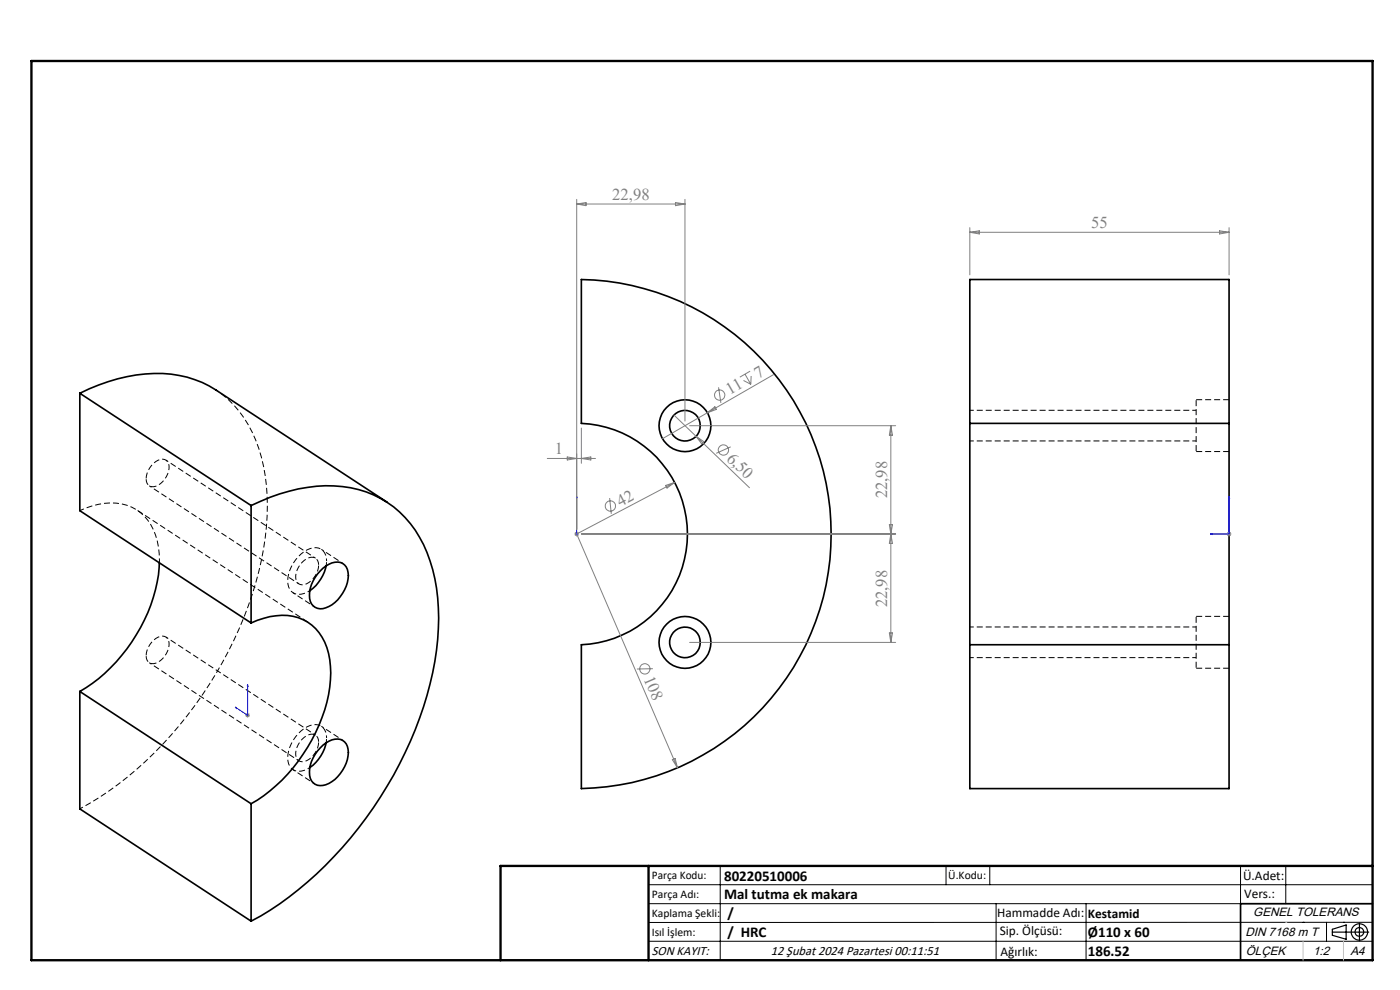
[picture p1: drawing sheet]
<svg xmlns="http://www.w3.org/2000/svg" width="297mm" height="210mm" viewBox="0 0 297 210" stroke-linecap="round" stroke-linejoin="round" font-family="sans-serif">
<g fill="none" stroke="#000" stroke-width=".35">
<path d="M123.3 59.3a54 54 0 0 1 53 54 54 54 0 0 1-53 54v-30.5a23.5 23.5 0 0 0 22.5-23.5 23.5 23.5 0 0 0-22.5-23.5zM16.9 83.4a35.6 35.6 0 0 1 19.4-4 22.5 22.5 0 0 1 9.5 3.3l36.3 23.8M16.9 83.4l36.4 23.8M16.9 83.4v24.9l36.4 23.8M205.7 89.8v47M205.7 89.8v-30.5h55v30.5M205.7 89.8h55M260.7 89.8v47M33.8 119.4a34.1 34.1 0 0 1-10.4 22.3 28.7 28.7 0 0 1-6.5 5M53.3 107.2a34.5 34.5 0 0 1 21.1-3.7 21.8 21.8 0 0 1 16.8 15.5 47.1 47.1 0 0 1 0 26.1 83.5 83.5 0 0 1-33.9 48l-4 2.3M53.3 107.2v24.9M53.3 132.1a14.2 14.2 0 0 1 10-1.1 10.4 10.4 0 0 1 6.7 8.9 28.9 28.9 0 0 1-4.7 18.6 33.3 33.3 0 0 1-12 12"/>
<path d="M67.9 121.1a4.2 4.2 0 0 1 4.8-1.6 3.3 3.3 0 0 1 1 4.1 7.2 7.2 0 0 1-5.8 5.5 2.47 2.47 0 0 1-2.2-2.8 7.4 7.4 0 0 1 2.2-5.2zM69.2 120a8.7 8.7 0 0 1-3.5 5.3M205.7 136.8v30.5h55v-30.5M205.7 136.8h55M16.9 146.7v24.9l36.4 23.8M16.9 146.7l36.4 23.8M67.9 158.7a4.2 4.2 0 0 1 4.8-1.7 3.3 3.3 0 0 1 1 4.1 7.6 7.6 0 0 1-5.2 5.5 2.43 2.43 0 0 1-2.8-2.8 7.4 7.4 0 0 1 2.2-5.1zM69.2 157.6a8.7 8.7 0 0 1-3.5 5.2M53.3 170.5v24.9M291.2 191.7h-28v12"/>
<circle cx="145.3" cy="90.3" r="3.2"/>
<circle cx="145.3" cy="90.3" r="5.5"/>
<circle cx="145.3" cy="136.3" r="3.2"/>
<circle cx="145.3" cy="136.3" r="5.5"/>
</g>
<path d="M253.8 84.8v11M31 101.6a4.4 4.4 0 0 1 3.5-4.2 1.55 1.55 0 0 1 1.4 2 4.2 4.2 0 0 1-3.8 3.8 1.47 1.47 0 0 1-1.1-1.6M67.6 119.9a4.4 4.4 0 0 1-3.5 4.2 1.55 1.55 0 0 1-1.4-2 4.2 4.2 0 0 1 3.8-3.9 1.47 1.47 0 0 1 1.1 1.7M31 139.1a4.4 4.4 0 0 1 3.5-4.2 1.55 1.55 0 0 1 1.4 2 4.2 4.2 0 0 1-3.8 3.9 1.47 1.47 0 0 1-1.1-1.7M65.4 132l-36.3-23.8M253.8 130.7v11M67.6 157.4a4.4 4.4 0 0 1-3.5 4.2 1.55 1.55 0 0 1-1.4-2 4.2 4.2 0 0 1 3.8-3.9 1.47 1.47 0 0 1 1.1 1.7" fill="none" stroke="#000" stroke-width=".21" stroke-dasharray="1.3 .6" stroke-dashoffset="-.1" stroke-linecap="butt"/>
<path d="M253.8 95.8h7M260.8 84.8h-7M260.8 130.7h-7M253.8 141.7h7" fill="none" stroke="#000" stroke-width=".21" stroke-dasharray="1.3 .6" stroke-linecap="butt"/>
<path d="M205.8 93.5h48M253.8 87h-48M205.8 139.5h48M253.8 133h-48" fill="none" stroke="#000" stroke-width=".21" stroke-dasharray="1.3 .6" stroke-dashoffset=".4" stroke-linecap="butt"/>
<path d="M69.2 120l.1-1M69.2 157.5l.1-.9M16.9 171.6a78.1 78.1 0 0 0 30.3-31 70.5 70.5 0 0 0 9.5-33.3 32.3 32.3 0 0 0-6-20.1 20.9 20.9 0 0 0-4.9-4.5" fill="none" stroke="#000" stroke-width=".21" stroke-dasharray="1.3 .6" stroke-dashoffset=".5" stroke-linecap="butt"/>
<path d="M33.8 119.4a13 13 0 0 0-4-10.6 10.7 10.7 0 0 0-10.2-1.5l-2.7 1" fill="none" stroke="#000" stroke-width=".21" stroke-dasharray="1.3 .6" stroke-dashoffset=".3" stroke-linecap="butt"/>
<path d="M31.7 103l31.7 20.8M66.9 118.4l-31.7-20.8M69.3 119a2.57 2.57 0 0 0-1.3-2.6 2.57 2.57 0 0 0-2.8 .2 7.9 7.9 0 0 0-4.1 7.3 2.4 2.4 0 0 0 3.4 2l1.2-.6M72.8 119.6l-4.6-3.1M62.1 125.7l4.7 3.1M31.7 140.6l31.7 20.8M66.9 155.9l-31.7-20.8M69.3 156.6a2.57 2.57 0 0 0-1.3-2.6 2.57 2.57 0 0 0-2.8 .2 7.9 7.9 0 0 0-4.1 7.2 2.4 2.4 0 0 0 3.4 2l1.2-.6M72.8 157.1l-4.6-3M62.1 163.3l4.7 3" fill="none" stroke="#000" stroke-width=".21" stroke-dasharray="1.3 .6" stroke-dashoffset=".7" stroke-linecap="butt"/>
<g fill="none" stroke="#808080" stroke-width=".21">
<path d="M122.3 42.3v70M122.3 43.3h23M122.3 43.3l2-.3v.6zM143.3 43l2 .3-2 .3zM145.3 42.3v47M205.7 48.3v10M205.7 49.3h55M205.7 49.3l2.1-.3v.6zM258.7 49l2 .3-2 .3zM260.7 48.3v10M158 79.4l1.3 2.1M159.1 78.7l-2.1 1.3"/>
<path d="M159.3 79.8v1.7M164.1 79.4l-14 8.2M116.1 97.3h10.2M120.3 96.9l2 .4-2 .3zM123.3 90.8v7.5M123.3 97.3l2-.4v.7zM143 88l16 15.5M146.3 90.3h43.7M147.7 92.6l1.6 1.1-.4 .5zM150.1 87.6l-9.6 5.5M150.1 87.6l1.6-1.3 .3 .5zM152.4 82.2l.5 3.3"/>
<path d="M155 94.8l-3.1 1.4M157.7 80.7l1.6 .8M189 90.3v46M189 90.3l.3 2h-.6zM121.8 113.3h1M122 112.9l.7 .7M122.3 112.8v1M122.7 112.9l-.7 .7M123.3 113.3h66.7M129.3 105.6l.4 3.4M141.2 103l1.9-.7-1.6 1.2zM143.1 102.3l-20.8 11 21.4 49.6"/>
<path d="M188.7 111.3h.6l-.3 2zM189 113.3l.3 2h-.6zM260.2 113.3h1M260.4 112.9l.7 .7M260.7 112.8v1M261.1 112.9l-.7 .7M146.3 136.3h43.7M188.7 134.3h.6l-.3 2zM52 151.7h1M52.2 151.4l.7 .7M52.5 151.2v1M52.9 151.4l-.7 .7"/>
<path d="M138.5 141.8l-3.4 .1M142.6 161.1l.6-.2 .5 2z"/>
<circle cx="152.7" cy="83.8" r="1.09"/>
<circle cx="153.5" cy="95.5" r="1.1"/>
<circle cx="129.5" cy="107.3" r="1.1"/>
<circle cx="136.8" cy="141.9" r="1.1"/>
</g>
<g fill="none" stroke="#000" stroke-width=".25">
<path d="M282.6 197.7h7.8M282.6 197.1l3-.9v3l-3-.8zM288.4 195.8v3.8M106.2 203.7h185"/>
<circle cx="288.4" cy="197.7" r="1.74"/>
<circle cx="288.4" cy="197.7" r=".93"/>
</g>
<path d="M122.3 113.2v.2zM122.3 105.3v.4v-.4M122.3 113.3h.1M122.3 105.3v8M256.8 113.3l.3-.1v.2zM260.7 105.3v8h-3.9M260.7 105.3l.1 .4h-.2zM49.9 150l.2 .1v.1zM52.5 145.2l.1 .3h-.1zM52.5 145.2v6.5l-2.6-1.7" fill="none" stroke="#00f" stroke-width=".21"/>
<g fill="none" stroke="#000" stroke-width=".21">
<path d="M137.6 187.7h153.6M137.6 191.7h153.6M137.6 199.7h153.6M152.8 183.7v20M200.7 183.7v4M210 183.7v4M211.3 191.7v12M230.4 191.7v12M263.2 183.7v20M272.8 183.7v8M276.4 195.6h.1M281.4 195.6v4.1"/>
<path d="M285 195.6h.1M291.2 195.6l-153.6 .1"/>
</g>
<path d="M6.7 12.9h284.5v190.8h-284.5zM137.6 183.7v20M291.2 183.7h-185v20" fill="none" stroke="#000" stroke-width=".5"/>
<path d="M276.4 199.7v4M285 199.7v4" fill="none" stroke="#c0c0c0" stroke-width=".21"/>
<path d="M272.8 195.6h.1" fill="none" stroke="#c0c0c0" stroke-width=".25"/>
<g fill="#00f">
<path d="M122.3 113.2v.2zM122.3 105.3v.4z"/>
<path d="M49.9 150l.2 .2v-.1zM52.5 145.2v.3h.1z"/>
<path d="M256.8 113.3l.3 .1v-.2zM260.7 105.3l-.1 .4h.2z"/>
</g>
<g font-size="3.5" fill="#808080">
<text x="129.9" y="42.4">22,98</text>
<text x="231.5" y="48.4">55</text>
<text x="154.8" y="83.9" transform="rotate(-30 154.8 83.9)">11</text>
<text x="160.9" y="80.4" transform="rotate(-30 160.9 80.4)">7</text>
<text x="117.7" y="96.4">1</text>
<text x="154" y="97.5" transform="rotate(44 154 97.5)">6,50</text>
<text x="131.6" y="107.5" transform="rotate(-28 131.6 107.5)">42</text>
<text x="188.2" y="105.7" transform="rotate(-90 188.2 105.7)">22,98</text>
<text x="188.2" y="128.8" transform="rotate(-90 188.2 128.8)">22,98</text>
<text x="136.5" y="144" transform="rotate(67 136.5 144)">108</text>
</g>
<g font-size="3.2">
<text x="153.6" y="190.8">Mal tutma ek makara</text>
<text x="153.6" y="186.8">80220510006</text>
<text x="154.3" y="194.8">/</text>
<text x="154.3" y="198.8">/ HRC</text>
<text x="230.8" y="198.7">Ø110 x 60</text>
<text x="230.8" y="202.8">186.52</text>
</g>
<g font-size="2.8">
<text x="263.7" y="186.7">Ü.Adet:</text>
<text x="263.9" y="190.5">Vers.:</text>
<text x="211.5" y="194.5">Hammadde Adı:</text>
<text x="230.8" y="194.7">Kestamid</text>
<text x="138.3" y="202.6">SON KAYIT:</text>
<text x="163.5" y="202.6">12 Şubat 2024 Pazartesi 00:11:51</text>
<text x="212.1" y="198.4">Sip. Ölçüsü:</text>
<text x="212.2" y="202.7">Ağırlık:</text>
</g>
<g font-size="2.6">
<text x="265.9" y="194.4">GENEL TOLERANS</text>
<text x="264.2" y="198.5">DIN 7168 m T</text>
<text x="264.3" y="202.6">ÖLÇEK</text>
<text x="278.5" y="202.6">1:2</text>
<text x="286.5" y="202.6">A4</text>
</g>
<g font-size="2.5">
<text x="138.3" y="186.4">Parça Kodu:</text>
<text x="138.3" y="190.5">Parça Adı:</text>
<text x="201.2" y="186.5">Ü.Kodu:</text>
<text x="138.3" y="194.5">Kaplama Şekli:</text>
<text x="138.3" y="198.6">Isıl İşlem:</text>
</g>
</svg>
